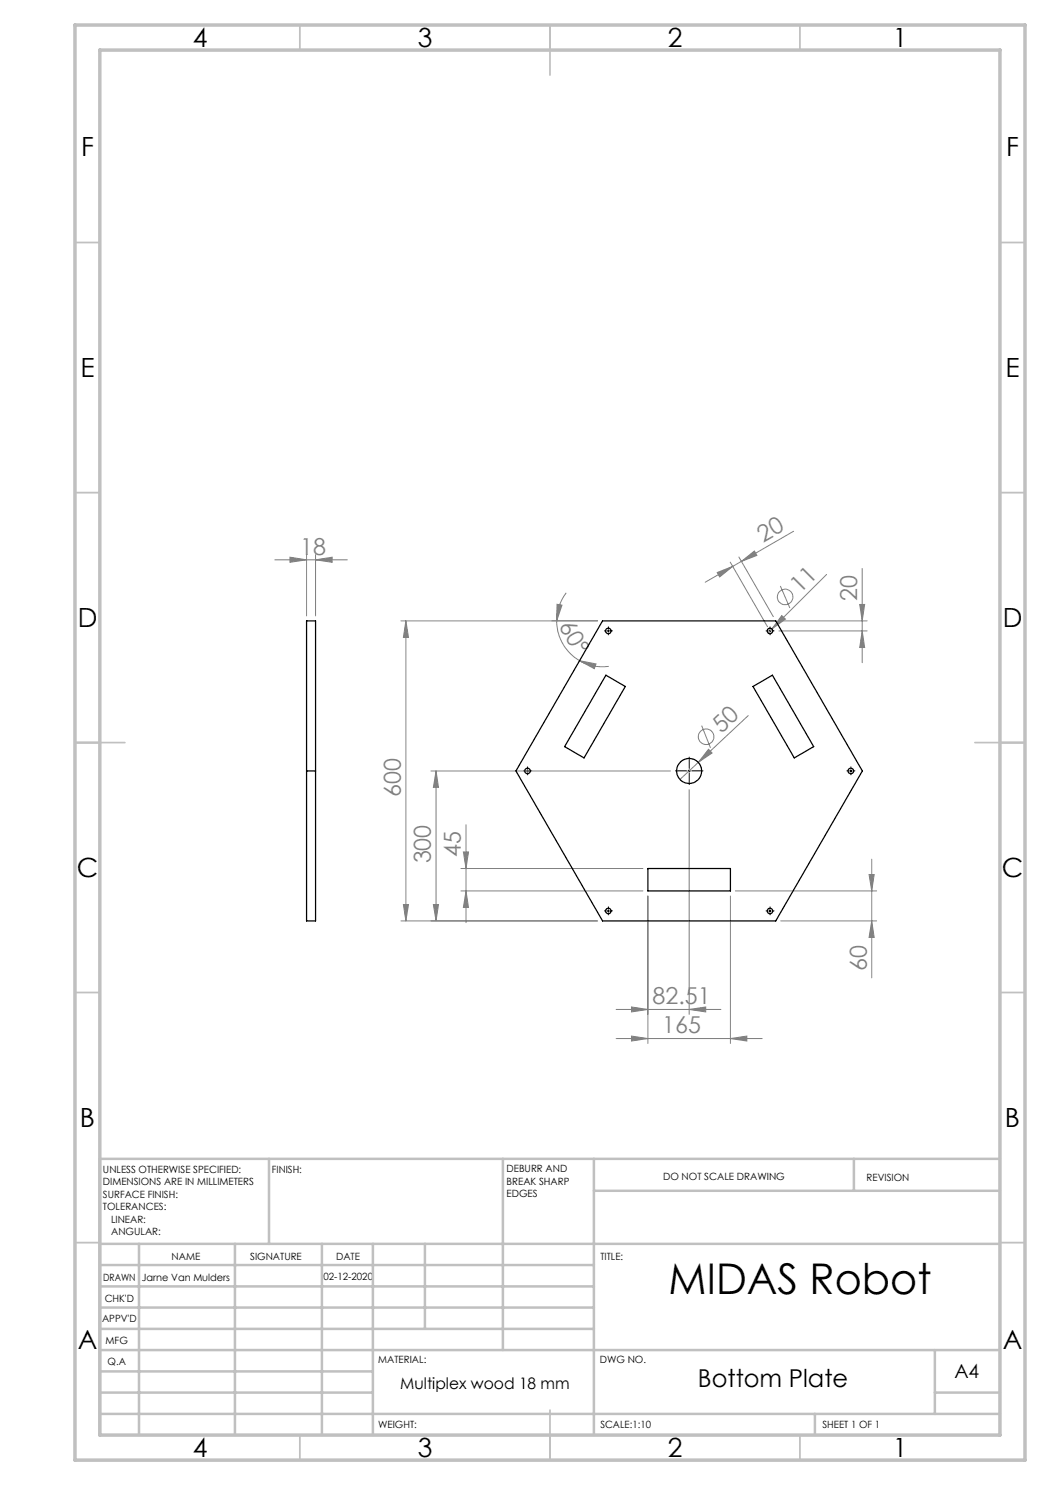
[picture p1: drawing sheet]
<svg xmlns="http://www.w3.org/2000/svg" width="210mm" height="297mm" viewBox="0 0 210 297" stroke-linecap="round" stroke-linejoin="round" font-family="sans-serif">
<g fill="none" stroke="#808080" stroke-width=".2">
<path d="M55 112h14.5M58 111.4l3.3 .6-3.3 .5zM61.3 110.9v12.3M63.1 112l3.3-.6v1.1zM63.1 110.9v12.3M113.2 118.6l-.2 .3a9.2 9.2 0 0 0-1.7 5.3M143.4 114.5l3.1-1.2-2.6 2.1zM146 112.4l7.5 12.9M146.5 113.3l-5.5 3.1M147.8 111.4l6.9 11.9M148.3 112.3l2.6-2.1 .5 .9zM148.3 112.3l-1.8 1"/>
<path d="M156.1 117.2l1.9 4.4M158.7 106.3l-10.4 6M165.3 114.9l-10.9 10.9M172.4 113.7v18.8M80.2 124.2h39.3M81.2 124.2l.5 3.3h-1zM81.2 124.2v60M111.3 124.2a9.3 9.3 0 0 0 4.6 7.9M111.4 120.9l1 .1-1.1 3.2zM115.9 132.1l3.3 .7-.3 .9zM115.9 132.1a9 9 0 0 0 5.8 1.2M154.4 125.8l-.8 .8"/>
<path d="M155.8 126.2h17.6M156.1 124.2h17.3M156.4 123.1l.7 .7-2.7 2zM171.9 120.9h1l-.5 3.3zM172.4 126.2l.5 3.3h-1zM86.2 154.2h47.9M87.2 154.2v30M87.2 154.2l.5 3.3h-1zM137.8 157.9v45M139.7 152.5l-3.7 3.4M140.3 145.1l1.8 4.5M141.7 149.9l.7 .7-2.7 1.9z"/>
<path d="M149.6 143.1l-9.9 9.4M92.2 173.7h36.4M92.2 178.2h36.4M92.7 170.4h1l-.5 3.3zM93.2 165v19.5M93.2 178.2l.5 3.3h-1zM129.6 179.2v29.5M146.1 179.2v29.5M147.1 178.2h28.2M173.8 174.9h1l-.5 3.3zM174.3 171.8v23.8M80.2 184.2h39.3"/>
<path d="M80.7 180.9h1l-.5 3.3zM86.7 180.9h1l-.5 3.3zM156.1 184.2h19.2M174.3 184.2l.5 3.3h-1zM123.2 207.7h29.2M123.2 201.9h21M126.3 207.2l3.3 .5-3.3 .5zM126.3 201.4l3.3 .5-3.3 .5zM137.8 201.9l3.3-.5v1zM146.1 207.7l3.3-.5v1z"/>
<circle cx="157" cy="119.4" r="1.56"/>
<circle cx="141.2" cy="147.4" r="1.56"/>
</g>
<g fill="none" stroke="#000" stroke-width=".2" stroke-dasharray="15.2 1.3 1.3 1.3">
<path d="M121.2 126.2h-.3M121.7 125.7v-.3M121.7 126.7v.3M122.2 126.2h.3M153.5 126.2h-.3M154 125.7v-.3M154 126.7v.3M154.5 126.2h.3M105 154.2h-.3M105.5 153.7v-.3M105.5 154.7v.3M106 154.2h.3"/>
<path d="M137.3 154.2h-2.2M137.8 153.7v-2.3M137.8 154.7v2.2M138.3 154.2h2.3M169.7 154.2h-.3M170.2 153.7v-.3M170.2 154.7v.3M170.7 154.2h.3M121.2 182.2h-.3M121.7 181.7v-.3M121.7 182.7v.3M122.2 182.2h.3"/>
<path d="M153.5 182.2h-.3M154 181.7v-.3M154 182.7v.3M154.5 182.2h.3"/>
</g>
<g fill="none" stroke="#000" stroke-width=".2">
<path d="M121.4 126.2h.5M121.7 125.9v.5M153.7 126.2h.5M154 125.9v.5M105.2 154.2h.6M105.5 153.9v.5M137.6 154.2h.5M137.8 153.9v.5M169.9 154.2h.5M170.2 153.9v.5M121.4 182.2h.5M121.7 181.9v.6"/>
<path d="M153.7 182.2h.5M154 181.9v.6"/>
</g>
<g fill="none" stroke="#c0c0c0" stroke-width=".35">
<path d="M60 5v5M110 5v10M160 5v5M15 48.5h5M200 48.5h5M15 98.5h5M200 98.5h5M15 148.5h10M195 148.5h10M15 198.5h5M200 198.5h5M15 248.5h5"/>
<path d="M200 248.5h5M60 287v5M110 282v10M160 287v5"/>
</g>
<g fill="none" stroke="#c0c0c0" stroke-width=".5">
<path d="M53.8 231.8v17M100.6 231.8v38.2M118.8 231.8v55.2M118.8 238.2h81.2M170.8 231.8v6.4M200 231.8h-180v55.2M20 248.8h180M20 257.3h98.8M20 253h98.8M27.8 248.8v38.2M47 248.8v38.2M64.4 248.8v38.2"/>
<path d="M74.6 248.8v38.2M85 248.8v17M20 265.8h98.8M20 261.5h98.8M20 278.5h54.6M20 274.3h54.6M20 270h180M187 278.5h13M187 270v12.8M20 282.8h180M163 282.8v4.2"/>
</g>
<path d="M15 5h190v287h-190zM20 10h180v277h-180z" fill="none" stroke="#c0c0c0" stroke-width=".7"/>
<g fill="#808080">
<path d="M141.7 149.9l.7 .7-2.7 1.9z"/>
<path d="M156.4 123.1l.7 .7-2.7 2z"/>
<path d="M63.1 112l3.3-.6v1.1zM58 111.4l3.3 .6-3.3 .5z"/>
<path d="M126.3 207.2l3.3 .5-3.3 .5zM146.1 207.7l3.3-.5v1zM126.3 201.4l3.3 .5-3.3 .5zM137.8 201.9l3.3-.5v1z"/>
<path d="M148.3 112.3l2.6-2.1 .5 .9zM143.4 114.5l3.1-1.2-2.6 2.1z"/>
<path d="M172.4 126.2l.5 3.3h-1zM171.9 120.9h1l-.5 3.3zM80.7 180.9h1l-.5 3.3zM81.2 124.2l.5 3.3h-1z"/>
<path d="M92.7 170.4h1l-.5 3.3zM93.2 178.2l.5 3.3h-1zM173.8 174.9h1l-.5 3.3zM174.3 184.2l.5 3.3h-1zM87.2 154.2l.5 3.3h-1zM86.7 180.9h1l-.5 3.3z"/>
<path d="M111.4 120.9l1 .1-1.1 3.2zM115.9 132.1l3.3 .7-.3 .9z"/>
</g>
<g fill="none" stroke="#000" stroke-width=".25">
<path d="M61.3 124.2h1.8v60h-1.8zM120.5 124.2h34.7l17.3 30-17.3 30h-34.7l-17.3-30zM121.2 135l3.9 2.3-8.3 14.3-3.9-2.3zM150.6 137.3l3.9-2.3 8.2 14.3-3.8 2.3zM61.3 154.2h1.8M129.6 173.7h16.5v4.5h-16.5z"/>
<circle cx="121.7" cy="126.2" r=".55"/>
<circle cx="154" cy="126.2" r=".56"/>
<circle cx="105.5" cy="154.2" r=".55"/>
<circle cx="137.8" cy="154.2" r="2.5"/>
<circle cx="170.2" cy="154.2" r=".55"/>
<circle cx="121.7" cy="182.2" r=".55"/>
<circle cx="154" cy="182.2" r=".56"/>
</g>
<text font-size="8.5" x="133.7" y="258.8">MIDAS Robot</text>
<g font-size="5.3">
<text x="38.5" y="9.5">4</text>
<text x="83.5" y="9.5">3</text>
<text x="133.6" y="9.5">2</text>
<text x="178.6" y="9.5">1</text>
<text x="16.2" y="31.2">F</text>
<text x="201.2" y="31.2">F</text>
<text x="16.1" y="75.5">E</text>
<text x="201.1" y="75.5">E</text>
<text x="15.5" y="125.5">D</text>
<text x="200.5" y="125.5">D</text>
<text x="15.4" y="175.5">C</text>
<text x="200.4" y="175.5">C</text>
<text x="16" y="225.5">B</text>
<text x="201" y="225.5">B</text>
<text x="15.5" y="269.8">A</text>
<text x="200.5" y="269.8">A</text>
<text x="38.5" y="291.5">4</text>
<text x="83.5" y="291.5">3</text>
<text x="133.6" y="291.5">2</text>
<text x="178.6" y="291.5">1</text>
</g>
<text font-size="4.9" x="139.6" y="277.3">Bottom Plate</text>
<g font-size="4.7" fill="#808080">
<text x="60" y="110.9">18</text>
<text x="152.6" y="108.6" transform="rotate(-30 152.6 108.6)">20</text>
<text x="160.1" y="118.8" transform="rotate(-45 160.1 118.8)">11</text>
<text x="111.7" y="125.2" transform="rotate(60 111.7 125.2)">60°</text>
<text x="171.4" y="120.2" transform="rotate(-90 171.4 120.2)">20</text>
<text x="144.3" y="146.8" transform="rotate(-43 144.3 146.8)">50</text>
<text x="80.2" y="159.4" transform="rotate(-90 80.2 159.4)">600</text>
<text x="86.2" y="172.7" transform="rotate(-90 86.2 172.7)">300</text>
<text x="92.2" y="171.4" transform="rotate(-90 92.2 171.4)">45</text>
<text x="173.3" y="194.3" transform="rotate(-90 173.3 194.3)">60</text>
<text x="130.5" y="200.9">82.51</text>
<text x="132.4" y="206.7">165</text>
</g>
<text font-size="3.9" x="190.9" y="275.5">A4</text>
<text font-size="3.2" x="80" y="277.9">Multiplex wood 18 mm</text>
<g font-size="2">
<text x="20.6" y="234.6">UNLESS OTHERWISE SPECIFIED:</text>
<text x="20.6" y="237.1">DIMENSIONS ARE IN MILLIMETERS</text>
<text x="20.6" y="239.6">SURFACE FINISH:</text>
<text x="54.4" y="234.6">FINISH:</text>
<text x="101.3" y="234.5">DEBURR AND</text>
<text x="101.3" y="237">BREAK SHARP</text>
<text x="101.3" y="239.5">EDGES</text>
<text x="132.6" y="236">DO NOT SCALE DRAWING</text>
<text x="173.3" y="236.2">REVISION</text>
<text x="20.6" y="242.1">TOLERANCES:</text>
<text x="22.2" y="244.6">LINEAR:</text>
<text x="22.2" y="247.1">ANGULAR:</text>
<text x="34.3" y="252">NAME</text>
<text x="50" y="251.9">SIGNATURE</text>
<text x="67.2" y="251.9">DATE</text>
<text x="120.1" y="251.9">TITLE:</text>
<text x="20.6" y="256.1">DRAWN</text>
<text x="28.4" y="256.1">Jarne Van Mulders</text>
<text x="64.7" y="255.9">02-12-2020</text>
<text x="20.9" y="260.3">CHK'D</text>
<text x="20.4" y="264.4">APPV'D</text>
<text x="21.1" y="268.8">MFG</text>
<text x="21.5" y="273">Q.A</text>
<text x="75.6" y="272.5">MATERIAL:</text>
<text x="120" y="272.5">DWG NO.</text>
<text x="75.6" y="285.5">WEIGHT:</text>
<text x="120.1" y="285.6">SCALE:1:10</text>
<text x="164.5" y="285.6">SHEET 1 OF 1</text>
</g>
</svg>
